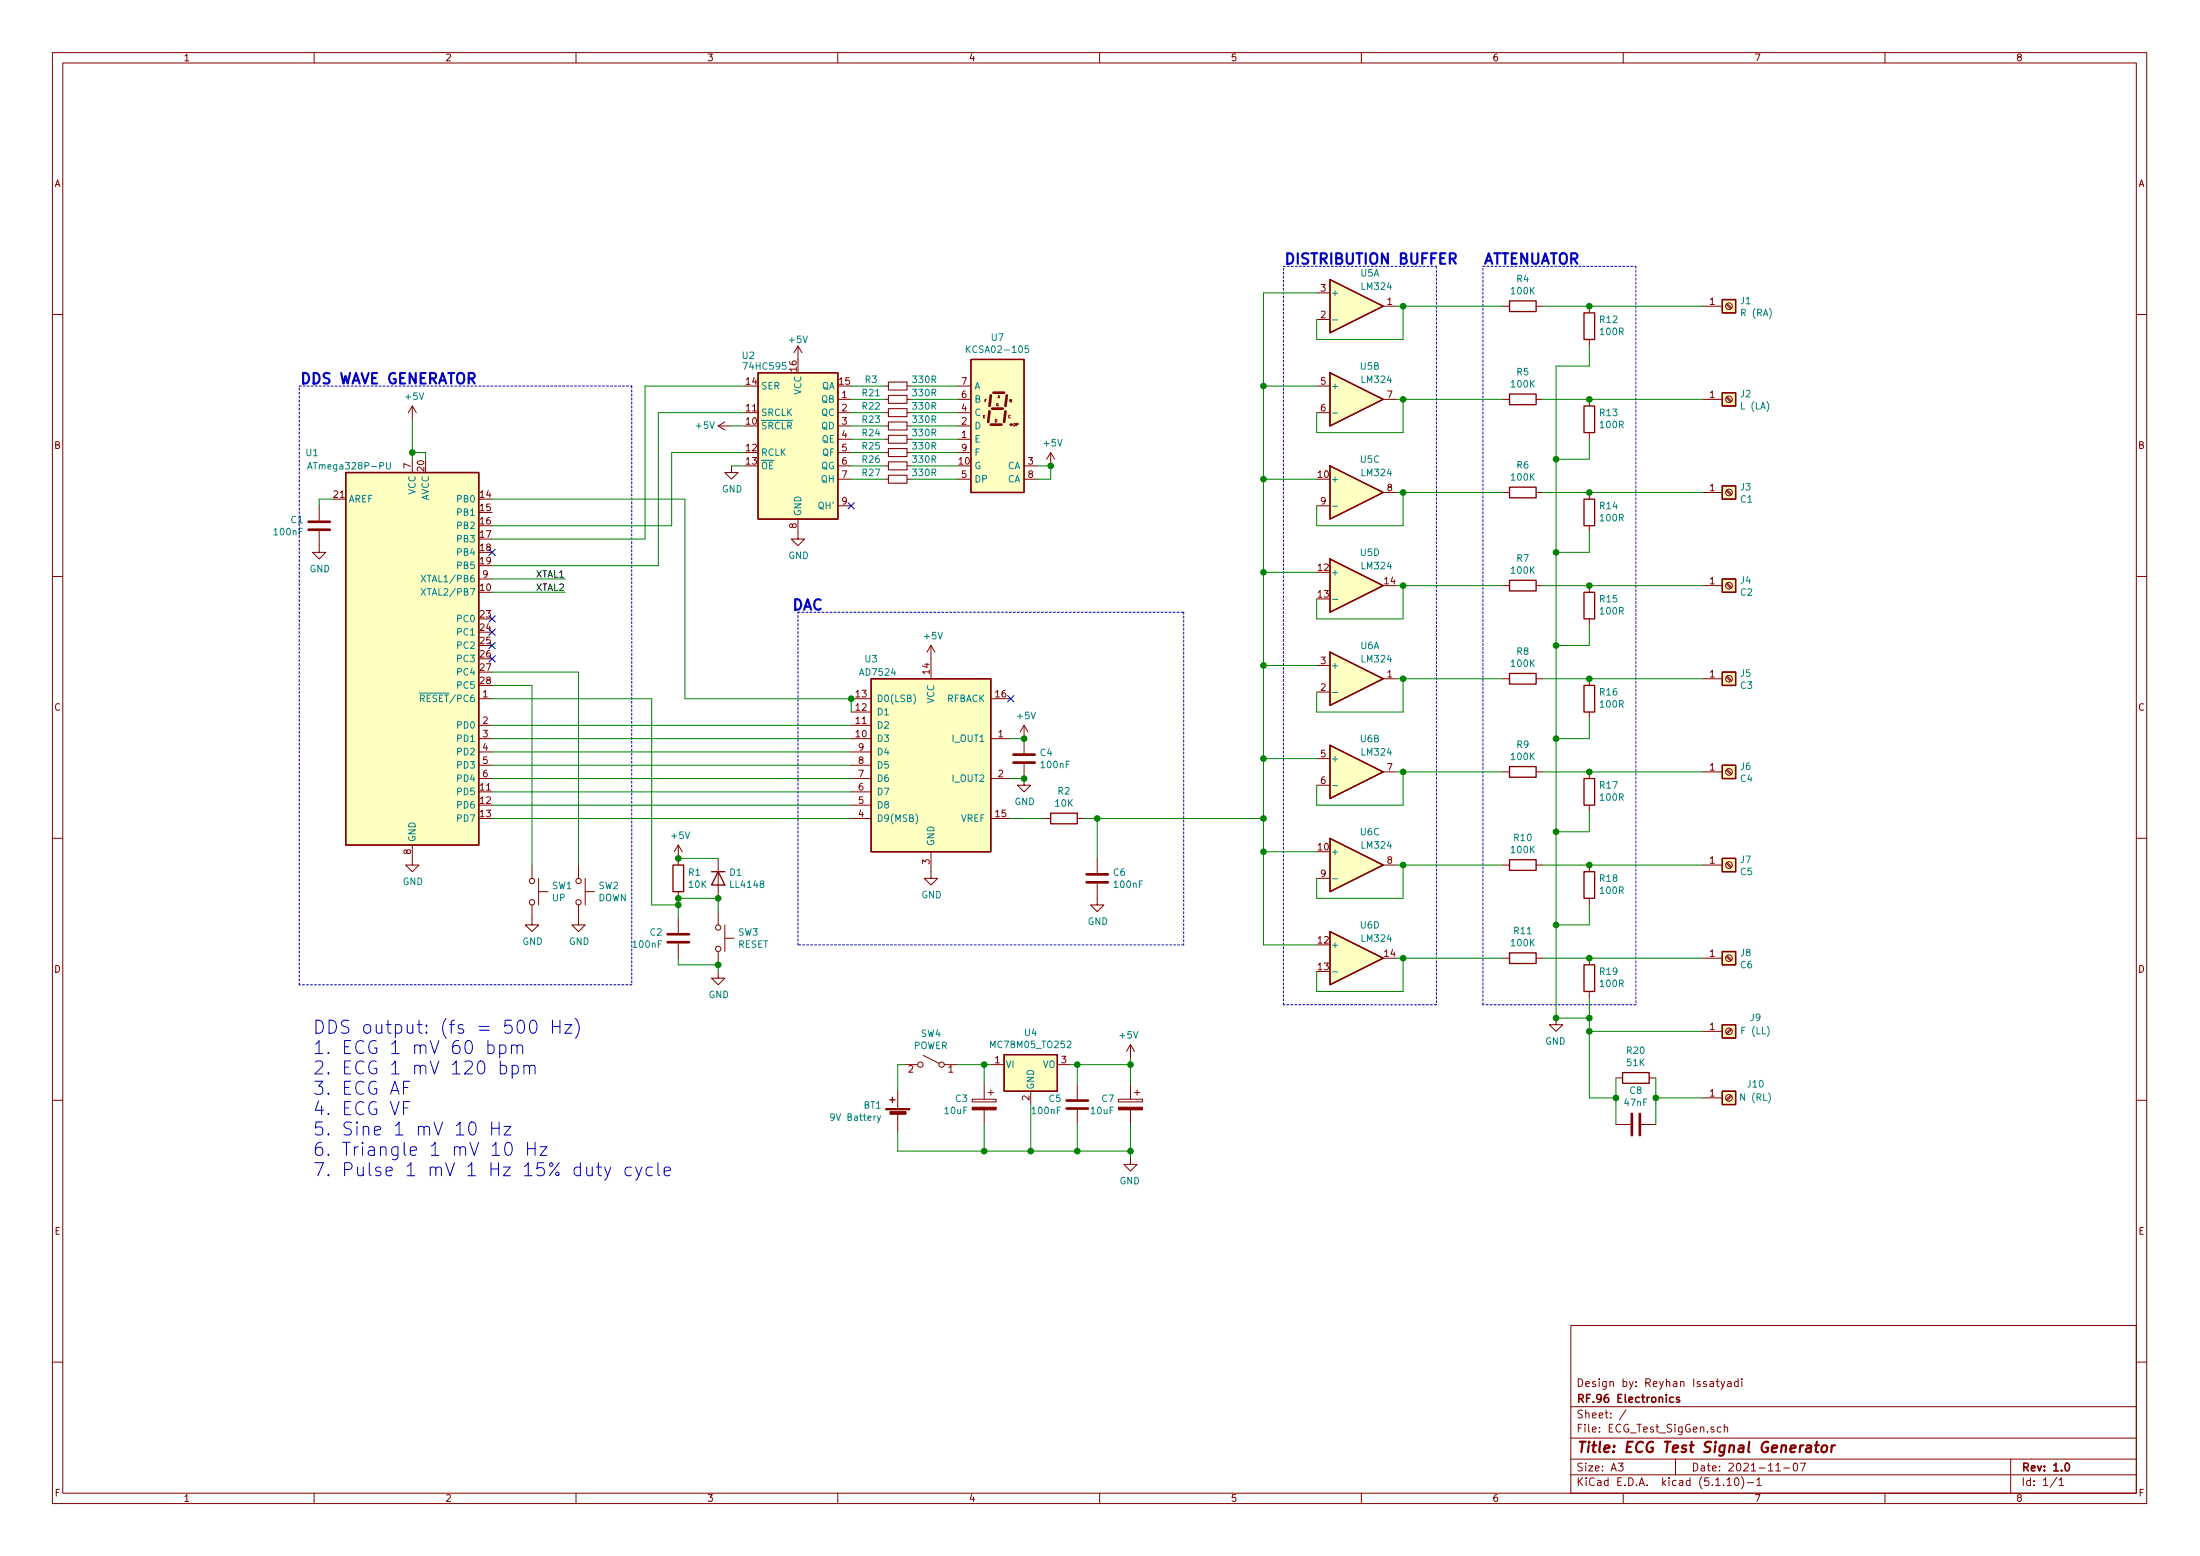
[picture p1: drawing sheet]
EESchema Schematic File Version 4
EELAYER 30 0
EELAYER END
$Descr A3 16535 11693
encoding utf-8
Sheet 1 1
Title "ECG Test Signal Generator"
Date "2021-11-07"
Rev "1.0"
Comp "RF.96 Electronics"
Comment1 "Design by: Reyhan Issatyadi"
Comment2 ""
Comment3 ""
Comment4 ""
$EndDescr
$Comp
L Connector:Screw_Terminal_01x01 J1
U 1 1
P 13000 2300
F 0 "J1" H 13080 2342 50  0000 L CNN
F 1 "R (RA)" H 13080 2251 50  0000 L CNN
F 2 "" H 13000 2300 50  0001 C CNN
F 3 "~" H 13000 2300 50  0001 C CNN
	1    13000 2300
	1    0    0    -1  
$EndComp
$Comp
L Device:Battery_Cell BT1
U 1 1
P 6750 8400
F 0 "BT1" H 6868 8496 50  0000 L CNN
F 1 "9V Battery" H 6868 8405 50  0000 L CNN
F 2 "" V 6750 8460 50  0001 C CNN
F 3 "~" V 6750 8460 50  0001 C CNN
	1    6750 8400
	-1   0    0    -1  
$EndComp
$Comp
L Switch:SW_SPST SW4
U 1 1
P 7000 8000
F 0 "SW4" H 7000 8235 50  0000 C CNN
F 1 "POWER" H 7000 8144 50  0000 C CNN
F 2 "" H 7000 8000 50  0001 C CNN
F 3 "~" H 7000 8000 50  0001 C CNN
	1    7000 8000
	-1   0    0    -1  
$EndComp
$Comp
L power:GND #PWR018
U 1 1
P 8500 8700
F 0 "#PWR018" H 8500 8450 50  0001 C CNN
F 1 "GND" H 8505 8527 50  0000 C CNN
F 2 "" H 8500 8700 50  0001 C CNN
F 3 "" H 8500 8700 50  0001 C CNN
	1    8500 8700
	-1   0    0    -1  
$EndComp
Wire Wire Line
	6800 8000 6750 8000
Wire Wire Line
	6750 8000 6750 8200
Wire Wire Line
	6750 8500 6750 8650
$Comp
L Regulator_Linear:MC78M05_TO252 U4
U 1 1
P 7750 8000
F 0 "U4" H 7750 8242 50  0000 C CNN
F 1 "MC78M05_TO252" H 7750 8151 50  0000 C CNN
F 2 "Package_TO_SOT_SMD:TO-252-2" H 7750 8225 50  0001 C CIN
F 3 "https://www.onsemi.com/pub/Collateral/MC78M00-D.PDF" H 7750 7950 50  0001 C CNN
	1    7750 8000
	1    0    0    -1  
$EndComp
Wire Wire Line
	7450 8000 7400 8000
Wire Wire Line
	7750 8300 7750 8650
Wire Wire Line
	7750 8650 7400 8650
$Comp
L Device:CP C3
U 1 1
P 7400 8300
F 0 "C3" H 7518 8346 50  0000 L CNN
F 1 "10uF" H 7518 8255 50  0000 L CNN
F 2 "" H 7438 8150 50  0001 C CNN
F 3 "~" H 7400 8300 50  0001 C CNN
	1    7400 8300
	-1   0    0    -1  
$EndComp
Wire Wire Line
	7400 8150 7400 8000
Connection ~ 7400 8000
Wire Wire Line
	7400 8000 7200 8000
Wire Wire Line
	7400 8450 7400 8650
Connection ~ 7400 8650
Wire Wire Line
	7400 8650 6750 8650
$Comp
L Device:CP C7
U 1 1
P 8500 8300
F 0 "C7" H 8618 8346 50  0000 L CNN
F 1 "10uF" H 8618 8255 50  0000 L CNN
F 2 "" H 8538 8150 50  0001 C CNN
F 3 "~" H 8500 8300 50  0001 C CNN
	1    8500 8300
	-1   0    0    -1  
$EndComp
$Comp
L Device:C C5
U 1 1
P 8100 8300
F 0 "C5" H 8215 8346 50  0000 L CNN
F 1 "100nF" H 8215 8255 50  0000 L CNN
F 2 "" H 8138 8150 50  0001 C CNN
F 3 "~" H 8100 8300 50  0001 C CNN
	1    8100 8300
	-1   0    0    -1  
$EndComp
Wire Wire Line
	8500 8150 8500 8000
Wire Wire Line
	8500 8000 8100 8000
Wire Wire Line
	8100 8150 8100 8000
Connection ~ 8100 8000
Wire Wire Line
	8100 8000 8050 8000
Wire Wire Line
	8500 8450 8500 8650
Wire Wire Line
	8500 8650 8100 8650
Connection ~ 7750 8650
Wire Wire Line
	8100 8450 8100 8650
Connection ~ 8100 8650
Wire Wire Line
	8100 8650 7750 8650
Wire Wire Line
	8500 8700 8500 8650
Connection ~ 8500 8650
$Comp
L power:+5V #PWR017
U 1 1
P 8500 7950
F 0 "#PWR017" H 8500 7800 50  0001 C CNN
F 1 "+5V" H 8515 8123 50  0000 C CNN
F 2 "" H 8500 7950 50  0001 C CNN
F 3 "" H 8500 7950 50  0001 C CNN
	1    8500 7950
	-1   0    0    -1  
$EndComp
Wire Wire Line
	8500 7950 8500 8000
Connection ~ 8500 8000
$Comp
L MCU_Microchip_ATmega:ATmega328P-PU U1
U 1 1
P 3100 4950
F 0 "U1" H 2400 6500 50  0000 R CNN
F 1 "ATmega328P-PU" H 2950 6400 50  0000 R CNN
F 2 "Package_DIP:DIP-28_W7.62mm" H 3100 4950 50  0001 C CIN
F 3 "http://ww1.microchip.com/downloads/en/DeviceDoc/ATmega328_P%20AVR%20MCU%20with%20picoPower%20Technology%20Data%20Sheet%2040001984A.pdf" H 3100 4950 50  0001 C CNN
	1    3100 4950
	1    0    0    -1  
$EndComp
$Comp
L Device:R R1
U 1 1
P 5100 6600
F 0 "R1" H 5170 6646 50  0000 L CNN
F 1 "10K" H 5170 6555 50  0000 L CNN
F 2 "" V 5030 6600 50  0001 C CNN
F 3 "~" H 5100 6600 50  0001 C CNN
	1    5100 6600
	1    0    0    -1  
$EndComp
$Comp
L Diode:LL4148 D1
U 1 1
P 5400 6600
F 0 "D1" V 5354 6680 50  0000 L CNN
F 1 "LL4148" V 5445 6680 50  0000 L CNN
F 2 "Diode_SMD:D_MiniMELF" H 5400 6425 50  0001 C CNN
F 3 "http://www.vishay.com/docs/85557/ll4148.pdf" H 5400 6600 50  0001 C CNN
	1    5400 6600
	0    1    1    0   
$EndComp
Wire Wire Line
	5400 6450 5100 6450
Wire Wire Line
	5400 6750 5100 6750
$Comp
L power:+5V #PWR05
U 1 1
P 5100 6450
F 0 "#PWR05" H 5100 6300 50  0001 C CNN
F 1 "+5V" H 5115 6623 50  0000 C CNN
F 2 "" H 5100 6450 50  0001 C CNN
F 3 "" H 5100 6450 50  0001 C CNN
	1    5100 6450
	1    0    0    -1  
$EndComp
Connection ~ 5100 6450
$Comp
L Amplifier_Operational:LM324 U5
U 1 1
P 10200 2300
F 0 "U5" H 10300 2550 50  0000 C CNN
F 1 "LM324" H 10350 2450 50  0000 C CNN
F 2 "" H 10150 2400 50  0001 C CNN
F 3 "http://www.ti.com/lit/ds/symlink/lm2902-n.pdf" H 10250 2500 50  0001 C CNN
	1    10200 2300
	1    0    0    -1  
$EndComp
$Comp
L Device:R R4
U 1 1
P 11450 2300
F 0 "R4" V 11243 2300 50  0000 C CNN
F 1 "100K" V 11334 2300 50  0000 C CNN
F 2 "" V 11380 2300 50  0001 C CNN
F 3 "~" H 11450 2300 50  0001 C CNN
	1    11450 2300
	0    1    1    0   
$EndComp
$Comp
L Device:R R12
U 1 1
P 11950 2450
F 0 "R12" H 11880 2404 50  0000 R CNN
F 1 "100R" H 11880 2495 50  0000 R CNN
F 2 "" V 11880 2450 50  0001 C CNN
F 3 "~" H 11950 2450 50  0001 C CNN
	1    11950 2450
	-1   0    0    1   
$EndComp
Wire Wire Line
	10500 2300 10550 2300
Wire Wire Line
	9900 2400 9900 2550
Wire Wire Line
	9900 2550 10550 2550
Wire Wire Line
	10550 2550 10550 2300
Connection ~ 10550 2300
Wire Wire Line
	10550 2300 11300 2300
Wire Wire Line
	11600 2300 11950 2300
$Comp
L Connector:Screw_Terminal_01x01 J2
U 1 1
P 13000 3000
F 0 "J2" H 13080 3042 50  0000 L CNN
F 1 "L (LA)" H 13080 2951 50  0000 L CNN
F 2 "" H 13000 3000 50  0001 C CNN
F 3 "~" H 13000 3000 50  0001 C CNN
	1    13000 3000
	1    0    0    -1  
$EndComp
$Comp
L Amplifier_Operational:LM324 U5
U 2 1
P 10200 3000
F 0 "U5" H 10300 3250 50  0000 C CNN
F 1 "LM324" H 10350 3150 50  0000 C CNN
F 2 "" H 10150 3100 50  0001 C CNN
F 3 "http://www.ti.com/lit/ds/symlink/lm2902-n.pdf" H 10250 3200 50  0001 C CNN
	2    10200 3000
	1    0    0    -1  
$EndComp
$Comp
L Device:R R5
U 1 1
P 11450 3000
F 0 "R5" V 11243 3000 50  0000 C CNN
F 1 "100K" V 11334 3000 50  0000 C CNN
F 2 "" V 11380 3000 50  0001 C CNN
F 3 "~" H 11450 3000 50  0001 C CNN
	1    11450 3000
	0    1    1    0   
$EndComp
$Comp
L Device:R R13
U 1 1
P 11950 3150
F 0 "R13" H 11880 3104 50  0000 R CNN
F 1 "100R" H 11880 3195 50  0000 R CNN
F 2 "" V 11880 3150 50  0001 C CNN
F 3 "~" H 11950 3150 50  0001 C CNN
	1    11950 3150
	-1   0    0    1   
$EndComp
Wire Wire Line
	10500 3000 10550 3000
Wire Wire Line
	9900 3100 9900 3250
Wire Wire Line
	9900 3250 10550 3250
Wire Wire Line
	10550 3250 10550 3000
Connection ~ 10550 3000
Wire Wire Line
	10550 3000 11300 3000
Wire Wire Line
	11600 3000 11950 3000
$Comp
L Connector:Screw_Terminal_01x01 J3
U 1 1
P 13000 3700
F 0 "J3" H 13080 3742 50  0000 L CNN
F 1 "C1" H 13080 3651 50  0000 L CNN
F 2 "" H 13000 3700 50  0001 C CNN
F 3 "~" H 13000 3700 50  0001 C CNN
	1    13000 3700
	1    0    0    -1  
$EndComp
$Comp
L Amplifier_Operational:LM324 U5
U 3 1
P 10200 3700
F 0 "U5" H 10300 3950 50  0000 C CNN
F 1 "LM324" H 10350 3850 50  0000 C CNN
F 2 "" H 10150 3800 50  0001 C CNN
F 3 "http://www.ti.com/lit/ds/symlink/lm2902-n.pdf" H 10250 3900 50  0001 C CNN
	3    10200 3700
	1    0    0    -1  
$EndComp
$Comp
L Device:R R6
U 1 1
P 11450 3700
F 0 "R6" V 11243 3700 50  0000 C CNN
F 1 "100K" V 11334 3700 50  0000 C CNN
F 2 "" V 11380 3700 50  0001 C CNN
F 3 "~" H 11450 3700 50  0001 C CNN
	1    11450 3700
	0    1    1    0   
$EndComp
$Comp
L Device:R R14
U 1 1
P 11950 3850
F 0 "R14" H 11880 3804 50  0000 R CNN
F 1 "100R" H 11880 3895 50  0000 R CNN
F 2 "" V 11880 3850 50  0001 C CNN
F 3 "~" H 11950 3850 50  0001 C CNN
	1    11950 3850
	-1   0    0    1   
$EndComp
Wire Wire Line
	10500 3700 10550 3700
Wire Wire Line
	9900 3800 9900 3950
Wire Wire Line
	9900 3950 10550 3950
Wire Wire Line
	10550 3950 10550 3700
Connection ~ 10550 3700
Wire Wire Line
	10550 3700 11300 3700
Wire Wire Line
	11600 3700 11950 3700
$Comp
L Connector:Screw_Terminal_01x01 J4
U 1 1
P 13000 4400
F 0 "J4" H 13080 4442 50  0000 L CNN
F 1 "C2" H 13080 4351 50  0000 L CNN
F 2 "" H 13000 4400 50  0001 C CNN
F 3 "~" H 13000 4400 50  0001 C CNN
	1    13000 4400
	1    0    0    -1  
$EndComp
$Comp
L Amplifier_Operational:LM324 U5
U 4 1
P 10200 4400
F 0 "U5" H 10300 4650 50  0000 C CNN
F 1 "LM324" H 10350 4550 50  0000 C CNN
F 2 "" H 10150 4500 50  0001 C CNN
F 3 "http://www.ti.com/lit/ds/symlink/lm2902-n.pdf" H 10250 4600 50  0001 C CNN
	4    10200 4400
	1    0    0    -1  
$EndComp
$Comp
L Device:R R7
U 1 1
P 11450 4400
F 0 "R7" V 11243 4400 50  0000 C CNN
F 1 "100K" V 11334 4400 50  0000 C CNN
F 2 "" V 11380 4400 50  0001 C CNN
F 3 "~" H 11450 4400 50  0001 C CNN
	1    11450 4400
	0    1    1    0   
$EndComp
$Comp
L Device:R R15
U 1 1
P 11950 4550
F 0 "R15" H 11880 4504 50  0000 R CNN
F 1 "100R" H 11880 4595 50  0000 R CNN
F 2 "" V 11880 4550 50  0001 C CNN
F 3 "~" H 11950 4550 50  0001 C CNN
	1    11950 4550
	-1   0    0    1   
$EndComp
Wire Wire Line
	10500 4400 10550 4400
Wire Wire Line
	9900 4500 9900 4650
Wire Wire Line
	9900 4650 10550 4650
Wire Wire Line
	10550 4650 10550 4400
Connection ~ 10550 4400
Wire Wire Line
	10550 4400 11300 4400
Wire Wire Line
	11600 4400 11950 4400
$Comp
L Connector:Screw_Terminal_01x01 J5
U 1 1
P 13000 5100
F 0 "J5" H 13080 5142 50  0000 L CNN
F 1 "C3" H 13080 5051 50  0000 L CNN
F 2 "" H 13000 5100 50  0001 C CNN
F 3 "~" H 13000 5100 50  0001 C CNN
	1    13000 5100
	1    0    0    -1  
$EndComp
$Comp
L Amplifier_Operational:LM324 U6
U 1 1
P 10200 5100
F 0 "U6" H 10300 5350 50  0000 C CNN
F 1 "LM324" H 10350 5250 50  0000 C CNN
F 2 "" H 10150 5200 50  0001 C CNN
F 3 "http://www.ti.com/lit/ds/symlink/lm2902-n.pdf" H 10250 5300 50  0001 C CNN
	1    10200 5100
	1    0    0    -1  
$EndComp
$Comp
L Device:R R8
U 1 1
P 11450 5100
F 0 "R8" V 11243 5100 50  0000 C CNN
F 1 "100K" V 11334 5100 50  0000 C CNN
F 2 "" V 11380 5100 50  0001 C CNN
F 3 "~" H 11450 5100 50  0001 C CNN
	1    11450 5100
	0    1    1    0   
$EndComp
$Comp
L Device:R R16
U 1 1
P 11950 5250
F 0 "R16" H 11880 5204 50  0000 R CNN
F 1 "100R" H 11880 5295 50  0000 R CNN
F 2 "" V 11880 5250 50  0001 C CNN
F 3 "~" H 11950 5250 50  0001 C CNN
	1    11950 5250
	-1   0    0    1   
$EndComp
Wire Wire Line
	10500 5100 10550 5100
Wire Wire Line
	9900 5200 9900 5350
Wire Wire Line
	9900 5350 10550 5350
Wire Wire Line
	10550 5350 10550 5100
Connection ~ 10550 5100
Wire Wire Line
	10550 5100 11300 5100
Wire Wire Line
	11600 5100 11950 5100
$Comp
L Connector:Screw_Terminal_01x01 J6
U 1 1
P 13000 5800
F 0 "J6" H 13080 5842 50  0000 L CNN
F 1 "C4" H 13080 5751 50  0000 L CNN
F 2 "" H 13000 5800 50  0001 C CNN
F 3 "~" H 13000 5800 50  0001 C CNN
	1    13000 5800
	1    0    0    -1  
$EndComp
$Comp
L Amplifier_Operational:LM324 U6
U 2 1
P 10200 5800
F 0 "U6" H 10300 6050 50  0000 C CNN
F 1 "LM324" H 10350 5950 50  0000 C CNN
F 2 "" H 10150 5900 50  0001 C CNN
F 3 "http://www.ti.com/lit/ds/symlink/lm2902-n.pdf" H 10250 6000 50  0001 C CNN
	2    10200 5800
	1    0    0    -1  
$EndComp
$Comp
L Device:R R9
U 1 1
P 11450 5800
F 0 "R9" V 11243 5800 50  0000 C CNN
F 1 "100K" V 11334 5800 50  0000 C CNN
F 2 "" V 11380 5800 50  0001 C CNN
F 3 "~" H 11450 5800 50  0001 C CNN
	1    11450 5800
	0    1    1    0   
$EndComp
$Comp
L Device:R R17
U 1 1
P 11950 5950
F 0 "R17" H 11880 5904 50  0000 R CNN
F 1 "100R" H 11880 5995 50  0000 R CNN
F 2 "" V 11880 5950 50  0001 C CNN
F 3 "~" H 11950 5950 50  0001 C CNN
	1    11950 5950
	-1   0    0    1   
$EndComp
Wire Wire Line
	10500 5800 10550 5800
Wire Wire Line
	9900 5900 9900 6050
Wire Wire Line
	9900 6050 10550 6050
Wire Wire Line
	10550 6050 10550 5800
Connection ~ 10550 5800
Wire Wire Line
	10550 5800 11300 5800
Wire Wire Line
	11600 5800 11950 5800
$Comp
L Connector:Screw_Terminal_01x01 J7
U 1 1
P 13000 6500
F 0 "J7" H 13080 6542 50  0000 L CNN
F 1 "C5" H 13080 6451 50  0000 L CNN
F 2 "" H 13000 6500 50  0001 C CNN
F 3 "~" H 13000 6500 50  0001 C CNN
	1    13000 6500
	1    0    0    -1  
$EndComp
$Comp
L Amplifier_Operational:LM324 U6
U 3 1
P 10200 6500
F 0 "U6" H 10300 6750 50  0000 C CNN
F 1 "LM324" H 10350 6650 50  0000 C CNN
F 2 "" H 10150 6600 50  0001 C CNN
F 3 "http://www.ti.com/lit/ds/symlink/lm2902-n.pdf" H 10250 6700 50  0001 C CNN
	3    10200 6500
	1    0    0    -1  
$EndComp
$Comp
L Device:R R10
U 1 1
P 11450 6500
F 0 "R10" V 11243 6500 50  0000 C CNN
F 1 "100K" V 11334 6500 50  0000 C CNN
F 2 "" V 11380 6500 50  0001 C CNN
F 3 "~" H 11450 6500 50  0001 C CNN
	1    11450 6500
	0    1    1    0   
$EndComp
$Comp
L Device:R R18
U 1 1
P 11950 6650
F 0 "R18" H 11880 6604 50  0000 R CNN
F 1 "100R" H 11880 6695 50  0000 R CNN
F 2 "" V 11880 6650 50  0001 C CNN
F 3 "~" H 11950 6650 50  0001 C CNN
	1    11950 6650
	-1   0    0    1   
$EndComp
Wire Wire Line
	10500 6500 10550 6500
Wire Wire Line
	9900 6600 9900 6750
Wire Wire Line
	9900 6750 10550 6750
Wire Wire Line
	10550 6750 10550 6500
Connection ~ 10550 6500
Wire Wire Line
	10550 6500 11300 6500
Wire Wire Line
	11600 6500 11950 6500
$Comp
L Connector:Screw_Terminal_01x01 J8
U 1 1
P 13000 7200
F 0 "J8" H 13080 7242 50  0000 L CNN
F 1 "C6" H 13080 7151 50  0000 L CNN
F 2 "" H 13000 7200 50  0001 C CNN
F 3 "~" H 13000 7200 50  0001 C CNN
	1    13000 7200
	1    0    0    -1  
$EndComp
$Comp
L Amplifier_Operational:LM324 U6
U 4 1
P 10200 7200
F 0 "U6" H 10300 7450 50  0000 C CNN
F 1 "LM324" H 10350 7350 50  0000 C CNN
F 2 "" H 10150 7300 50  0001 C CNN
F 3 "http://www.ti.com/lit/ds/symlink/lm2902-n.pdf" H 10250 7400 50  0001 C CNN
	4    10200 7200
	1    0    0    -1  
$EndComp
$Comp
L Device:R R11
U 1 1
P 11450 7200
F 0 "R11" V 11243 7200 50  0000 C CNN
F 1 "100K" V 11334 7200 50  0000 C CNN
F 2 "" V 11380 7200 50  0001 C CNN
F 3 "~" H 11450 7200 50  0001 C CNN
	1    11450 7200
	0    1    1    0   
$EndComp
$Comp
L Device:R R19
U 1 1
P 11950 7350
F 0 "R19" H 11880 7304 50  0000 R CNN
F 1 "100R" H 11880 7395 50  0000 R CNN
F 2 "" V 11880 7350 50  0001 C CNN
F 3 "~" H 11950 7350 50  0001 C CNN
	1    11950 7350
	-1   0    0    1   
$EndComp
Wire Wire Line
	10500 7200 10550 7200
Wire Wire Line
	9900 7300 9900 7450
Wire Wire Line
	9900 7450 10550 7450
Wire Wire Line
	10550 7450 10550 7200
Connection ~ 10550 7200
Wire Wire Line
	10550 7200 11300 7200
Wire Wire Line
	11600 7200 11950 7200
Wire Wire Line
	11950 2600 11950 2750
Wire Wire Line
	11950 2750 11700 2750
Wire Wire Line
	11700 2750 11700 3450
Wire Wire Line
	11950 3300 11950 3450
Wire Wire Line
	11950 3450 11700 3450
Connection ~ 11700 3450
Wire Wire Line
	11700 3450 11700 4150
Wire Wire Line
	11950 4000 11950 4150
Wire Wire Line
	11950 4150 11700 4150
Connection ~ 11700 4150
Wire Wire Line
	11700 4150 11700 4850
Wire Wire Line
	11950 4700 11950 4850
Wire Wire Line
	11950 4850 11700 4850
Connection ~ 11700 4850
Wire Wire Line
	11700 4850 11700 5550
Wire Wire Line
	11950 5400 11950 5550
Wire Wire Line
	11950 5550 11700 5550
Connection ~ 11700 5550
Wire Wire Line
	11700 5550 11700 6250
Wire Wire Line
	11950 6100 11950 6250
Wire Wire Line
	11950 6250 11700 6250
Connection ~ 11700 6250
Wire Wire Line
	11700 6250 11700 6950
Wire Wire Line
	11950 6800 11950 6950
Wire Wire Line
	11950 6950 11700 6950
Connection ~ 11700 6950
Wire Wire Line
	11700 6950 11700 7650
Wire Wire Line
	11950 7500 11950 7650
Wire Wire Line
	11950 7650 11700 7650
Wire Wire Line
	12800 2300 11950 2300
Connection ~ 11950 2300
Wire Wire Line
	12800 3000 11950 3000
Connection ~ 11950 3000
Wire Wire Line
	12800 3700 11950 3700
Connection ~ 11950 3700
Wire Wire Line
	12800 4400 11950 4400
Connection ~ 11950 4400
Wire Wire Line
	12800 5100 11950 5100
Connection ~ 11950 5100
Wire Wire Line
	12800 5800 11950 5800
Connection ~ 11950 5800
Wire Wire Line
	12800 6500 11950 6500
Connection ~ 11950 6500
Wire Wire Line
	12800 7200 11950 7200
Connection ~ 11950 7200
Wire Wire Line
	12800 7750 11950 7750
Wire Notes Line
	4750 2900 4750 7400
Wire Notes Line
	4750 7400 2250 7400
Wire Notes Line
	2250 7400 2250 2900
Wire Notes Line
	8900 4600 8900 7100
Wire Notes Line
	8900 7100 6000 7100
Wire Notes Line
	6000 7100 6000 4600
Wire Notes Line
	2250 2900 4750 2900
Wire Notes Line
	6000 4600 8900 4600
Wire Notes Line
	9650 2000 10800 2000
Wire Notes Line
	10800 2000 10800 7550
Wire Notes Line
	10800 7550 9650 7550
Wire Notes Line
	9650 7550 9650 2000
Wire Notes Line
	11150 2000 12300 2000
Wire Notes Line
	12300 2000 12300 7550
Wire Notes Line
	12300 7550 11150 7550
Wire Notes Line
	11150 7550 11150 2000
Wire Wire Line
	9500 2200 9900 2200
Wire Wire Line
	9900 2900 9500 2900
Connection ~ 9500 2900
Wire Wire Line
	9500 2900 9500 2200
Wire Wire Line
	9900 3600 9500 3600
Connection ~ 9500 3600
Wire Wire Line
	9500 3600 9500 2900
Wire Wire Line
	9900 7100 9500 7100
Wire Wire Line
	9500 7100 9500 6400
Wire Wire Line
	9900 4300 9500 4300
Connection ~ 9500 4300
Wire Wire Line
	9900 5000 9500 5000
Connection ~ 9500 5000
Wire Wire Line
	9500 5000 9500 4300
Wire Wire Line
	9900 5700 9500 5700
Connection ~ 9500 5700
Wire Wire Line
	9500 5700 9500 5000
Wire Wire Line
	9900 6400 9500 6400
Connection ~ 9500 6400
Text Notes 2250 2900 0    79   ~ 16
DDS WAVE GENERATOR
Text Notes 5950 4600 0    79   ~ 16
DAC
Text Notes 9650 2000 0    79   ~ 16
DISTRIBUTION BUFFER
Text Notes 11150 2000 0    79   ~ 16
ATTENUATOR
$Comp
L power:GND #PWR015
U 1 1
P 8250 6750
F 0 "#PWR015" H 8250 6500 50  0001 C CNN
F 1 "GND" H 8255 6577 50  0000 C CNN
F 2 "" H 8250 6750 50  0001 C CNN
F 3 "" H 8250 6750 50  0001 C CNN
	1    8250 6750
	1    0    0    -1  
$EndComp
$Comp
L Switch:SW_Push SW3
U 1 1
P 5400 7050
F 0 "SW3" V 5354 7198 50  0000 L CNN
F 1 "RESET" V 5445 7198 50  0000 L CNN
F 2 "" H 5400 7250 50  0001 C CNN
F 3 "~" H 5400 7250 50  0001 C CNN
	1    5400 7050
	0    1    1    0   
$EndComp
Wire Wire Line
	5400 6850 5400 6750
Connection ~ 5400 6750
$Comp
L Device:C C2
U 1 1
P 5100 7050
F 0 "C2" H 5215 7096 50  0000 L CNN
F 1 "100nF" H 5215 7005 50  0000 L CNN
F 2 "" H 5138 6900 50  0001 C CNN
F 3 "~" H 5100 7050 50  0001 C CNN
	1    5100 7050
	-1   0    0    -1  
$EndComp
Connection ~ 5100 6750
Wire Wire Line
	5400 7250 5400 7300
Wire Wire Line
	5100 7200 5100 7250
Wire Wire Line
	5100 7250 5400 7250
Connection ~ 5400 7250
$Comp
L power:GND #PWR07
U 1 1
P 5400 7300
F 0 "#PWR07" H 5400 7050 50  0001 C CNN
F 1 "GND" H 5405 7127 50  0000 C CNN
F 2 "" H 5400 7300 50  0001 C CNN
F 3 "" H 5400 7300 50  0001 C CNN
	1    5400 7300
	1    0    0    -1  
$EndComp
$Comp
L power:GND #PWR03
U 1 1
P 3100 6450
F 0 "#PWR03" H 3100 6200 50  0001 C CNN
F 1 "GND" H 3105 6277 50  0000 C CNN
F 2 "" H 3100 6450 50  0001 C CNN
F 3 "" H 3100 6450 50  0001 C CNN
	1    3100 6450
	1    0    0    -1  
$EndComp
$Comp
L Connector:Screw_Terminal_01x01 J9
U 1 1
P 13000 7750
F 0 "J9" H 13200 7650 50  0000 C CNN
F 1 "F (LL)" H 13200 7750 50  0000 C CNN
F 2 "" H 13000 7750 50  0001 C CNN
F 3 "~" H 13000 7750 50  0001 C CNN
	1    13000 7750
	1    0    0    1   
$EndComp
$Comp
L Device:R R20
U 1 1
P 12300 8100
F 0 "R20" V 12093 8100 50  0000 C CNN
F 1 "51K" V 12184 8100 50  0000 C CNN
F 2 "" V 12230 8100 50  0001 C CNN
F 3 "~" H 12300 8100 50  0001 C CNN
	1    12300 8100
	0    -1   1    0   
$EndComp
$Comp
L Device:C C8
U 1 1
P 12300 8450
F 0 "C8" V 12552 8450 50  0000 C CNN
F 1 "47nF" V 12461 8450 50  0000 C CNN
F 2 "" H 12338 8300 50  0001 C CNN
F 3 "~" H 12300 8450 50  0001 C CNN
	1    12300 8450
	0    -1   -1   0   
$EndComp
Wire Wire Line
	12450 8450 12450 8250
Wire Wire Line
	12150 8100 12150 8250
Wire Wire Line
	12150 8250 11950 8250
Wire Wire Line
	11950 8250 11950 7750
Connection ~ 12150 8250
Wire Wire Line
	12150 8250 12150 8450
$Comp
L Connector:Screw_Terminal_01x01 J10
U 1 1
P 13000 8250
F 0 "J10" H 13200 8150 50  0000 C CNN
F 1 "N (RL)" H 13200 8250 50  0000 C CNN
F 2 "" H 13000 8250 50  0001 C CNN
F 3 "~" H 13000 8250 50  0001 C CNN
	1    13000 8250
	1    0    0    1   
$EndComp
Wire Wire Line
	12800 8250 12450 8250
Connection ~ 12450 8250
Wire Wire Line
	12450 8250 12450 8100
$Comp
L power:GND #PWR019
U 1 1
P 11700 7650
F 0 "#PWR019" H 11700 7400 50  0001 C CNN
F 1 "GND" H 11705 7477 50  0000 C CNN
F 2 "" H 11700 7650 50  0001 C CNN
F 3 "" H 11700 7650 50  0001 C CNN
	1    11700 7650
	-1   0    0    -1  
$EndComp
Text Notes 2350 8850 0    98   ~ 0
DDS output: (fs = 500 Hz)\n1. ECG 1 mV 60 bpm\n2. ECG 1 mV 120 bpm\n3. ECG AF\n4. ECG VF\n5. Sine 1 mV 10 Hz\n6. Triangle 1 mV 10 Hz\n7. Pulse 1 mV 1 Hz 15% duty cycle
$Comp
L Device:R R2
U 1 1
P 8000 6150
F 0 "R2" V 7793 6150 50  0000 C CNN
F 1 "10K" V 7884 6150 50  0000 C CNN
F 2 "" V 7930 6150 50  0001 C CNN
F 3 "~" H 8000 6150 50  0001 C CNN
	1    8000 6150
	0    1    1    0   
$EndComp
$Comp
L Device:C C6
U 1 1
P 8250 6600
F 0 "C6" H 8365 6646 50  0000 L CNN
F 1 "100nF" H 8365 6555 50  0000 L CNN
F 2 "" H 8288 6450 50  0001 C CNN
F 3 "~" H 8250 6600 50  0001 C CNN
	1    8250 6600
	1    0    0    -1  
$EndComp
Wire Wire Line
	8150 6150 8250 6150
Wire Wire Line
	8250 6450 8250 6150
$Comp
L Analog_DAC:AD7533JN U3
U 1 1
P 7000 5750
F 0 "U3" H 6550 6550 50  0000 C CNN
F 1 "AD7524" H 6600 6450 50  0000 C CNN
F 2 "" H 7000 5750 50  0001 C CIN
F 3 "https://www.analog.com/static/imported-files/data_sheets/AD7533.pdf" H 7000 5750 50  0001 C CNN
	1    7000 5750
	1    0    0    -1  
$EndComp
Wire Wire Line
	9500 3600 9500 4300
$Comp
L power:+5V #PWR011
U 1 1
P 7000 4950
F 0 "#PWR011" H 7000 4800 50  0001 C CNN
F 1 "+5V" H 7015 5123 50  0000 C CNN
F 2 "" H 7000 4950 50  0001 C CNN
F 3 "" H 7000 4950 50  0001 C CNN
	1    7000 4950
	1    0    0    -1  
$EndComp
$Comp
L power:+5V #PWR013
U 1 1
P 7700 5550
F 0 "#PWR013" H 7700 5400 50  0001 C CNN
F 1 "+5V" H 7715 5723 50  0000 C CNN
F 2 "" H 7700 5550 50  0001 C CNN
F 3 "" H 7700 5550 50  0001 C CNN
	1    7700 5550
	1    0    0    -1  
$EndComp
$Comp
L power:GND #PWR014
U 1 1
P 7700 5850
F 0 "#PWR014" H 7700 5600 50  0001 C CNN
F 1 "GND" H 7705 5677 50  0000 C CNN
F 2 "" H 7700 5850 50  0001 C CNN
F 3 "" H 7700 5850 50  0001 C CNN
	1    7700 5850
	1    0    0    -1  
$EndComp
$Comp
L Device:C C4
U 1 1
P 7700 5700
F 0 "C4" H 7815 5746 50  0000 L CNN
F 1 "100nF" H 7815 5655 50  0000 L CNN
F 2 "" H 7738 5550 50  0001 C CNN
F 3 "~" H 7700 5700 50  0001 C CNN
	1    7700 5700
	1    0    0    -1  
$EndComp
Wire Wire Line
	7600 5550 7700 5550
Connection ~ 7700 5550
Wire Wire Line
	7600 5850 7700 5850
Connection ~ 7700 5850
$Comp
L power:GND #PWR012
U 1 1
P 7000 6550
F 0 "#PWR012" H 7000 6300 50  0001 C CNN
F 1 "GND" H 7005 6377 50  0000 C CNN
F 2 "" H 7000 6550 50  0001 C CNN
F 3 "" H 7000 6550 50  0001 C CNN
	1    7000 6550
	1    0    0    -1  
$EndComp
Wire Wire Line
	5100 6750 5100 6800
Wire Wire Line
	3700 5450 6400 5450
Wire Wire Line
	3700 5550 6400 5550
Wire Wire Line
	3700 5650 6400 5650
Wire Wire Line
	3700 5750 6400 5750
Wire Wire Line
	3700 5850 6400 5850
Wire Wire Line
	3700 5950 6400 5950
Wire Wire Line
	3700 6050 6400 6050
Wire Wire Line
	3700 6150 6400 6150
$Comp
L power:+5V #PWR02
U 1 1
P 3100 3150
F 0 "#PWR02" H 3100 3000 50  0001 C CNN
F 1 "+5V" H 3115 3323 50  0000 C CNN
F 2 "" H 3100 3150 50  0001 C CNN
F 3 "" H 3100 3150 50  0001 C CNN
	1    3100 3150
	1    0    0    -1  
$EndComp
Wire Wire Line
	3100 3150 3100 3400
Wire Wire Line
	3200 3450 3200 3400
Wire Wire Line
	3200 3400 3100 3400
Connection ~ 3100 3400
Wire Wire Line
	3100 3400 3100 3450
$Comp
L Device:C C1
U 1 1
P 2400 3950
F 0 "C1" H 2515 3996 50  0000 L CNN
F 1 "100nF" H 2515 3905 50  0000 L CNN
F 2 "" H 2438 3800 50  0001 C CNN
F 3 "~" H 2400 3950 50  0001 C CNN
	1    2400 3950
	-1   0    0    -1  
$EndComp
$Comp
L power:GND #PWR01
U 1 1
P 2400 4100
F 0 "#PWR01" H 2400 3850 50  0001 C CNN
F 1 "GND" H 2405 3927 50  0000 C CNN
F 2 "" H 2400 4100 50  0001 C CNN
F 3 "" H 2400 4100 50  0001 C CNN
	1    2400 4100
	1    0    0    -1  
$EndComp
Wire Wire Line
	2400 3800 2400 3750
Wire Wire Line
	2400 3750 2500 3750
NoConn ~ 7600 5250
Wire Wire Line
	7600 6150 7850 6150
Wire Wire Line
	3700 4350 4250 4350
Wire Wire Line
	3700 4450 4250 4450
Text Label 4250 4350 2    50   ~ 0
XTAL1
Text Label 4250 4450 2    50   ~ 0
XTAL2
Wire Wire Line
	9500 5700 9500 6150
$Comp
L Switch:SW_Push SW1
U 1 1
P 4000 6700
F 0 "SW1" V 3954 6848 50  0000 L CNN
F 1 "UP" V 4045 6848 50  0000 L CNN
F 2 "" H 4000 6900 50  0001 C CNN
F 3 "~" H 4000 6900 50  0001 C CNN
	1    4000 6700
	0    1    1    0   
$EndComp
Wire Wire Line
	3700 5150 4000 5150
Wire Wire Line
	4000 5150 4000 6500
Wire Wire Line
	3700 5050 4350 5050
Wire Wire Line
	4350 5050 4350 6500
$Comp
L Switch:SW_Push SW2
U 1 1
P 4350 6700
F 0 "SW2" V 4304 6848 50  0000 L CNN
F 1 "DOWN" V 4395 6848 50  0000 L CNN
F 2 "" H 4350 6900 50  0001 C CNN
F 3 "~" H 4350 6900 50  0001 C CNN
	1    4350 6700
	0    1    1    0   
$EndComp
$Comp
L power:GND #PWR04
U 1 1
P 4000 6900
F 0 "#PWR04" H 4000 6650 50  0001 C CNN
F 1 "GND" H 4005 6727 50  0000 C CNN
F 2 "" H 4000 6900 50  0001 C CNN
F 3 "" H 4000 6900 50  0001 C CNN
	1    4000 6900
	1    0    0    -1  
$EndComp
$Comp
L power:GND #PWR06
U 1 1
P 4350 6900
F 0 "#PWR06" H 4350 6650 50  0001 C CNN
F 1 "GND" H 4355 6727 50  0000 C CNN
F 2 "" H 4350 6900 50  0001 C CNN
F 3 "" H 4350 6900 50  0001 C CNN
	1    4350 6900
	1    0    0    -1  
$EndComp
Wire Wire Line
	8250 6150 9500 6150
Connection ~ 8250 6150
Connection ~ 9500 6150
Wire Wire Line
	9500 6150 9500 6400
Wire Wire Line
	11950 7650 11950 7750
Connection ~ 11950 7650
Connection ~ 11950 7750
Connection ~ 11700 7650
Wire Wire Line
	6400 5350 6400 5250
Connection ~ 6400 5250
$Comp
L 74xx:74HC595 U2
U 1 1
P 6000 3300
F 0 "U2" H 5627 3930 50  0000 C CNN
F 1 "74HC595" H 5750 3850 50  0000 C CNN
F 2 "" H 6000 3300 50  0001 C CNN
F 3 "http://www.ti.com/lit/ds/symlink/sn74hc595.pdf" H 6000 3300 50  0001 C CNN
	1    6000 3300
	1    0    0    -1  
$EndComp
$Comp
L Device:R_Small R3
U 1 1
P 6750 2900
F 0 "R3" V 6700 2700 50  0000 C CNN
F 1 "330R" V 6700 3100 50  0000 C CNN
F 2 "" H 6750 2900 50  0001 C CNN
F 3 "~" H 6750 2900 50  0001 C CNN
	1    6750 2900
	0    1    1    0   
$EndComp
$Comp
L Device:R_Small R21
U 1 1
P 6750 3000
F 0 "R21" V 6700 2800 50  0000 C CNN
F 1 "330R" V 6700 3200 50  0000 C CNN
F 2 "" H 6750 3000 50  0001 C CNN
F 3 "~" H 6750 3000 50  0001 C CNN
	1    6750 3000
	0    1    1    0   
$EndComp
$Comp
L Device:R_Small R22
U 1 1
P 6750 3100
F 0 "R22" V 6700 2900 50  0000 C CNN
F 1 "330R" V 6700 3300 50  0000 C CNN
F 2 "" H 6750 3100 50  0001 C CNN
F 3 "~" H 6750 3100 50  0001 C CNN
	1    6750 3100
	0    1    1    0   
$EndComp
$Comp
L Device:R_Small R23
U 1 1
P 6750 3200
F 0 "R23" V 6700 3000 50  0000 C CNN
F 1 "330R" V 6700 3400 50  0000 C CNN
F 2 "" H 6750 3200 50  0001 C CNN
F 3 "~" H 6750 3200 50  0001 C CNN
	1    6750 3200
	0    1    1    0   
$EndComp
$Comp
L Device:R_Small R24
U 1 1
P 6750 3300
F 0 "R24" V 6700 3100 50  0000 C CNN
F 1 "330R" V 6700 3500 50  0000 C CNN
F 2 "" H 6750 3300 50  0001 C CNN
F 3 "~" H 6750 3300 50  0001 C CNN
	1    6750 3300
	0    1    1    0   
$EndComp
$Comp
L Device:R_Small R25
U 1 1
P 6750 3400
F 0 "R25" V 6700 3200 50  0000 C CNN
F 1 "330R" V 6700 3600 50  0000 C CNN
F 2 "" H 6750 3400 50  0001 C CNN
F 3 "~" H 6750 3400 50  0001 C CNN
	1    6750 3400
	0    1    1    0   
$EndComp
$Comp
L Device:R_Small R26
U 1 1
P 6750 3500
F 0 "R26" V 6700 3300 50  0000 C CNN
F 1 "330R" V 6700 3700 50  0000 C CNN
F 2 "" H 6750 3500 50  0001 C CNN
F 3 "~" H 6750 3500 50  0001 C CNN
	1    6750 3500
	0    1    1    0   
$EndComp
$Comp
L Device:R_Small R27
U 1 1
P 6750 3600
F 0 "R27" V 6700 3400 50  0000 C CNN
F 1 "330R" V 6700 3800 50  0000 C CNN
F 2 "" H 6750 3600 50  0001 C CNN
F 3 "~" H 6750 3600 50  0001 C CNN
	1    6750 3600
	0    1    1    0   
$EndComp
Wire Wire Line
	6400 2900 6650 2900
Wire Wire Line
	6400 3000 6650 3000
Wire Wire Line
	6400 3100 6650 3100
Wire Wire Line
	6400 3200 6650 3200
Wire Wire Line
	6400 3300 6650 3300
Wire Wire Line
	6400 3400 6650 3400
Wire Wire Line
	6400 3500 6650 3500
Wire Wire Line
	6400 3600 6650 3600
Wire Wire Line
	6850 2900 7200 2900
$Comp
L Display_Character:KCSA02-105 U7
U 1 1
P 7500 3200
F 0 "U7" H 7500 3867 50  0000 C CNN
F 1 "KCSA02-105" H 7500 3776 50  0000 C CNN
F 2 "Display_7Segment:KCSC02-105" H 7500 2600 50  0001 C CNN
F 3 "http://www.kingbright.com/attachments/file/psearch/000/00/00/KCSA02-105(Ver.10A).pdf" H 7000 3675 50  0001 L CNN
	1    7500 3200
	1    0    0    -1  
$EndComp
Wire Wire Line
	6850 3000 7200 3000
Wire Wire Line
	6850 3100 7200 3100
Wire Wire Line
	6850 3200 7200 3200
Wire Wire Line
	6850 3300 7200 3300
Wire Wire Line
	6850 3400 7200 3400
Wire Wire Line
	6850 3500 7200 3500
Wire Wire Line
	6850 3600 7200 3600
NoConn ~ 6400 3800
$Comp
L power:GND #PWR016
U 1 1
P 6000 4000
F 0 "#PWR016" H 6000 3750 50  0001 C CNN
F 1 "GND" H 6005 3827 50  0000 C CNN
F 2 "" H 6000 4000 50  0001 C CNN
F 3 "" H 6000 4000 50  0001 C CNN
	1    6000 4000
	1    0    0    -1  
$EndComp
$Comp
L power:+5V #PWR020
U 1 1
P 7900 3500
F 0 "#PWR020" H 7900 3350 50  0001 C CNN
F 1 "+5V" H 7915 3673 50  0000 C CNN
F 2 "" H 7900 3500 50  0001 C CNN
F 3 "" H 7900 3500 50  0001 C CNN
	1    7900 3500
	1    0    0    -1  
$EndComp
Wire Wire Line
	7900 3500 7900 3600
Wire Wire Line
	7900 3600 7800 3600
Wire Wire Line
	7800 3500 7900 3500
Connection ~ 7900 3500
Wire Wire Line
	4900 5250 4900 6800
Wire Wire Line
	4900 6800 5100 6800
Wire Wire Line
	3700 5250 4900 5250
Connection ~ 5100 6800
Wire Wire Line
	5100 6800 5100 6900
Wire Wire Line
	3700 4050 4850 4050
Wire Wire Line
	4850 4050 4850 2900
Wire Wire Line
	4850 2900 5600 2900
Wire Wire Line
	5050 3950 5050 3400
Wire Wire Line
	5050 3400 5600 3400
Wire Wire Line
	3700 4250 4950 4250
Wire Wire Line
	4950 4250 4950 3100
Wire Wire Line
	4950 3100 5600 3100
Wire Wire Line
	3700 3950 5050 3950
$Comp
L power:+5V #PWR08
U 1 1
P 5500 3200
F 0 "#PWR08" H 5500 3050 50  0001 C CNN
F 1 "+5V" V 5500 3400 50  0000 C CNN
F 2 "" H 5500 3200 50  0001 C CNN
F 3 "" H 5500 3200 50  0001 C CNN
	1    5500 3200
	0    -1   -1   0   
$EndComp
Wire Wire Line
	5500 3200 5600 3200
$Comp
L power:GND #PWR09
U 1 1
P 5500 3500
F 0 "#PWR09" H 5500 3250 50  0001 C CNN
F 1 "GND" H 5505 3327 50  0000 C CNN
F 2 "" H 5500 3500 50  0001 C CNN
F 3 "" H 5500 3500 50  0001 C CNN
	1    5500 3500
	1    0    0    -1  
$EndComp
Wire Wire Line
	5600 3500 5500 3500
$Comp
L power:+5V #PWR010
U 1 1
P 6000 2700
F 0 "#PWR010" H 6000 2550 50  0001 C CNN
F 1 "+5V" H 6000 2850 50  0000 C CNN
F 2 "" H 6000 2700 50  0001 C CNN
F 3 "" H 6000 2700 50  0001 C CNN
	1    6000 2700
	1    0    0    -1  
$EndComp
NoConn ~ 3700 4150
Wire Wire Line
	3700 3750 5150 3750
Wire Wire Line
	5150 3750 5150 5250
Wire Wire Line
	5150 5250 6400 5250
NoConn ~ 3700 4650
NoConn ~ 3700 4750
NoConn ~ 3700 4850
NoConn ~ 3700 4950
$EndSCHEMATC
